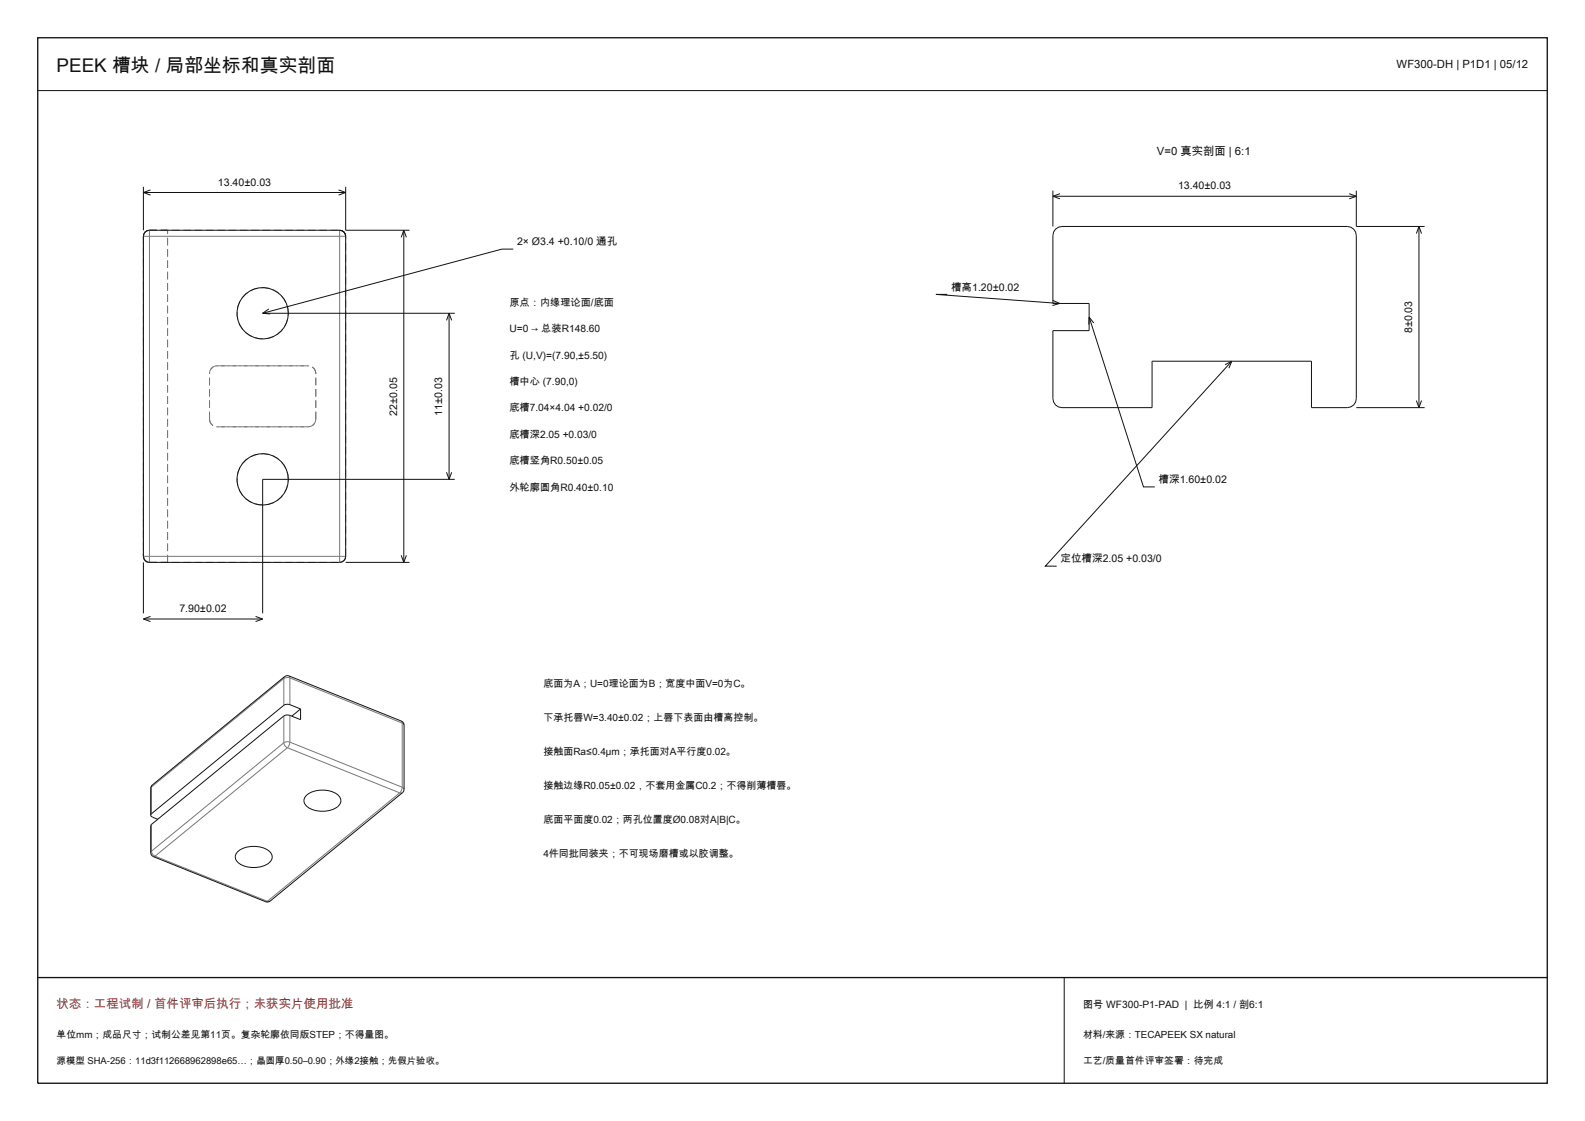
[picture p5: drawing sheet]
<svg xmlns="http://www.w3.org/2000/svg" width="420mm" height="297mm" viewBox="0 0 420 297" stroke-linecap="round" stroke-linejoin="round" font-family="sans-serif">
<path d="M10 10h400v277h-400zM10 259h400" fill="none" stroke="#111" stroke-width=".35"/>
<g fill="none" stroke="#111" stroke-width=".26">
<path d="M10 24h400M38 49.5v11.5M38 51h53.6M38 51l1.9 .7M39.9 50.3l-1.9 .7M89.7 50.3l1.9 .7M91.6 49.5v11.5h16.9M91.6 51l-1.9 .7M279 50.5v9.5M279 52h80.4M279 52l1.9 .7M280.9 51.3l-1.9 .7"/>
<path d="M357.5 51.3l1.9 .7M359.4 50.5v9.5h18.1M359.4 52l-1.9 .7M38.5 61.5l1.1-.5h50.4a1.6 1.6 0 0 1 1.6 1.6v84.8a1.6 1.6 0 0 1-1.6 1.6h-50.4a1.6 1.6 0 0 1-1.6-1.6v-84.8zM107 61v88M107 61l-.7 1.9M107 61l.7 1.9M136 66h-3l-63.4 17M251 78h-3l32.8 2.4M279 79.6l1.8 .8M279.7 60.7l.8-.5 .9-.2h75.6a2.4 2.4 0 0 1 2.4 2.4v43.2a2.4 2.4 0 0 1-2.4 2.4h-9.5v-12.3h-42.2v12.3h-23.9a2.4 2.4 0 0 1-2.4-2.4v-18h9.6v-7.2h-9.6v-18l.2-.9zM376 60v48"/>
<path d="M376 60l-.7 1.9M376 60l.7 1.9M69.6 83h50.9M69.6 83l2 .2M71.2 81.9l-1.6 1.1M119 83v44M119 83l-.7 1.9M119 83l.7 1.9M280.8 80.4l-1.9 .5M288.6 84l14.4 45h3M288.6 84l-.1 2M288.6 84l1.2 1.6"/>
<path d="M326.4 95.7l-49.4 54.3h3M326.4 95.7l-1.8 .9M326.4 95.7l-.8 1.9M359.4 108h18.1M375.3 106.1l.7 1.9M376.7 106.1l-.7 1.9M118.3 125.1l.7 1.9M119.7 125.1l-.7 1.9M120.5 127h-50.9v35.5M38 149v13.5M91.6 149h16.9M106.3 147.1l.7 1.9"/>
<path d="M107.7 147.1l-.7 1.9M38 164h31.6M38 164l1.9 .7M39.9 163.3l-1.9 .7M67.7 163.3l1.9 .7M69.6 164l-1.9 .7M79.6 187.8l-2.8-1.1a1.71 1.71 0 0 0-1.6 .2l-35.1 28.7-.2 .4M79.6 187.8v2.9l-2.8-1.2a1.71 1.71 0 0 0-1.6 .2l-35.1 28.7-.2 .4v7.1l.4 .8 30.1 12.2h.8l35.7-29.1 .2-.7v-17l-.4-.8-30.5-12.3-.8 .3-35.1 28.7-.4 .9v7.1M79.6 187.8l-2.3 1.9M39.9 216l.5 .5 1.4 .6M81.1 210.8a6.9 6.9 0 0 1 8.9 .3 1.98 1.98 0 0 1-.9 2.9 7 7 0 0 1-8.2-.8l-.4-1.2zM62.9 225.7a6.9 6.9 0 0 1 8.9 .3 1.98 1.98 0 0 1-.9 2.9 7 7 0 0 1-8.2-.8l-.4-1.2z"/>
<path d="M282 259v28"/>
<circle cx="69.6" cy="83" r="6.8"/>
<circle cx="69.6" cy="127" r="6.8"/>
</g>
<g fill="none" stroke="#777" stroke-width=".26" stroke-dasharray="2 1" stroke-linecap="butt">
<path d="M38 62.6v84.8M38 62.6a1.6 1.6 0 0 1 1.6-1.6M39.6 61a1.6 1.6 0 0 0-1.6 1.6M39.6 61h4.8M39.6 61h50.4M55.5 98.9a2 2 0 0 1 2-2M57.5 96.9a2 2 0 0 0-2 2M57.5 96.9h24.2M76.4 83a6.8 6.8 0 0 0-9.8-6.1 6.8 6.8 0 0 0-1.1 11.5 6.8 6.8 0 0 0 10.8-4.1l.1-1.3M81.7 96.9h-24.2M83.7 98.9a2 2 0 0 0-2-2M55.5 111.1a2 2 0 0 0 2 2"/>
<path d="M55.5 111.1v-12.2M57.5 113.1h24.2M81.7 113.1h-24.2M81.7 113.1a2 2 0 0 0 2-2M83.7 111.1v-12.2M83.7 111.1a2 2 0 0 1-2 2M76.4 127a6.8 6.8 0 0 0-9.8-6.1 6.8 6.8 0 0 0-1.1 11.5 6.8 6.8 0 0 0 10.8-4.1l.1-1.3M38 147.4v-84.8M38 147.4a1.6 1.6 0 0 0 1.6 1.6M39.6 149h4.8M39.6 149h50.4M44.4 149v-88"/>
<path d="M91.6 147.4v-84.8M91.6 147.4a1.6 1.6 0 0 1-1.6 1.6"/>
</g>
<g fill="none" stroke="#777" stroke-width=".26">
<path d="M38.5 61.5l1.1-.5v.7a.57 .57 0 0 1 0 .7 .57 .57 0 0 1-.7 .2h-.9zM39.6 62.6h50.4M39.6 62.6v84.8M90 61a1.37 1.37 0 0 1 1.5 1.6h-.6a.57 .57 0 0 1-.7 0 .57 .57 0 0 1-.2-.7zM90 62.6v84.8M38 147.4h.7a.57 .57 0 0 1 .7 0 .57 .57 0 0 1 .2 .7v.9a1.57 1.57 0 0 1-1.6-1.6zM39.6 147.4h50.4M90 147.4h1.5a1.34 1.34 0 0 1-1.5 1.6zM75.2 179.8v7.1M75.2 179.8l-35.1 28.7M75.4 179.3l-.2 .5M76.6 179.1l.2 .5"/>
<path d="M76.8 179.6l-.7-.1-.9 .3M76.8 179.6v7.1M76.8 179.6l29.8 12M75.2 196.8a1.57 1.57 0 0 0 1 1.3M75.2 189.7v7.1M75.2 196.8l-35.1 28.7M76.2 198.1l29.7 12M76.2 198.1l-35.1 28.7M76.8 196.6l-.3 1.1-.3 .4M76.8 196.6a1.71 1.71 0 0 0-1.6 .2M76.8 189.5v7.1M76.8 196.6l29.8 12"/>
<path d="M106.3 191l.3 .6M106.6 191.6l.5 .5M106.6 191.6v17M40.1 208.5l-.2 .4M40.1 208.5v7.1M40.1 218.4v7.1M40.3 208l-.2 .5M105.9 210.1l-35.1 28.7M106.6 208.6l.5 .5M106.6 208.6l-.4 1.1-.3 .4M106.7 210l-.8 .1M40.1 225.5l-.2 .4"/>
<path d="M40.1 225.5a1.56 1.56 0 0 0 1 1.3M41.1 226.8l-.4 .2M41.1 226.8l29.7 12M70.8 238.8l-.4 .1M71.6 238.7l-.8 .1"/>
</g>
<text font-size="5" fill="#111" x="15" y="19">PEEK 槽块 / 局部坐标和真实剖面</text>
<text font-size="3.3" fill="#a22" x="15" y="267">状态：工程试制 / 首件评审后执行；未获实片使用批准</text>
<g font-size="3" fill="#111">
<text x="370.1" y="18">WF300-DH | P1D1 | 05/12</text>
<text x="306.6" y="41">V=0 真实剖面 | 6:1</text>
</g>
<g font-size="2.8" fill="#111">
<text x="57.8" y="49.2">13.40±0.03</text>
<text x="312.2" y="50.2">13.40±0.03</text>
<text x="137" y="65">2× Ø3.4 +0.10/0 通孔</text>
<text x="252" y="77">槽高1.20±0.02</text>
<text x="374.2" y="88.3" transform="rotate(-90 374.2 88.3)">8±0.03</text>
<text x="105.2" y="110.1" transform="rotate(-90 105.2 110.1)">22±0.05</text>
<text x="117.2" y="110.1" transform="rotate(-90 117.2 110.1)">11±0.03</text>
<text x="307" y="128">槽深1.60±0.02</text>
<text x="281" y="149">定位槽深2.05 +0.03/0</text>
<text x="47.5" y="162.2">7.90±0.02</text>
</g>
<g font-size="2.7" fill="#111">
<text x="135" y="81">原点：内缘理论面/底面</text>
<text x="135" y="88">U=0 → 总装R148.60</text>
<text x="135" y="95">孔 (U,V)=(7.90,±5.50)</text>
<text x="135" y="102">槽中心 (7.90,0)</text>
<text x="135" y="109">底槽7.04×4.04 +0.02/0</text>
<text x="135" y="116">底槽深2.05 +0.03/0</text>
<text x="135" y="123">底槽竖角R0.50±0.05</text>
<text x="135" y="130">外轮廓圆角R0.40±0.10</text>
<text x="287" y="267">图号 WF300-P1-PAD | 比例 4:1 / 剖6:1</text>
</g>
<g font-size="2.6" fill="#111">
<text x="144" y="182">底面为A；U=0理论面为B；宽度中面V=0为C。</text>
<text x="144" y="191">下承托唇W=3.40±0.02；上唇下表面由槽高控制。</text>
<text x="144" y="200">接触面Ra≤0.4μm；承托面对A平行度0.02。</text>
<text x="144" y="209">接触边缘R0.05±0.02，不套用金属C0.2；不得削薄槽唇。</text>
<text x="144" y="218">底面平面度0.02；两孔位置度Ø0.08对A|B|C。</text>
<text x="144" y="227">4件同批同装夹；不可现场磨槽或以胶调整。</text>
<text x="15" y="275">单位mm；成品尺寸；试制公差见第11页。复杂轮廓依同版STEP；不得量图。</text>
<text x="287" y="275">材料/来源：TECAPEEK SX natural</text>
<text x="287" y="282">工艺/质量首件评审签署：待完成</text>
</g>
<text font-size="2.5" fill="#111" x="15" y="282">源模型 SHA-256：11d3f112668962898e65…；晶圆厚0.50–0.90；外缘2接触；先假片验收。</text>
</svg>
